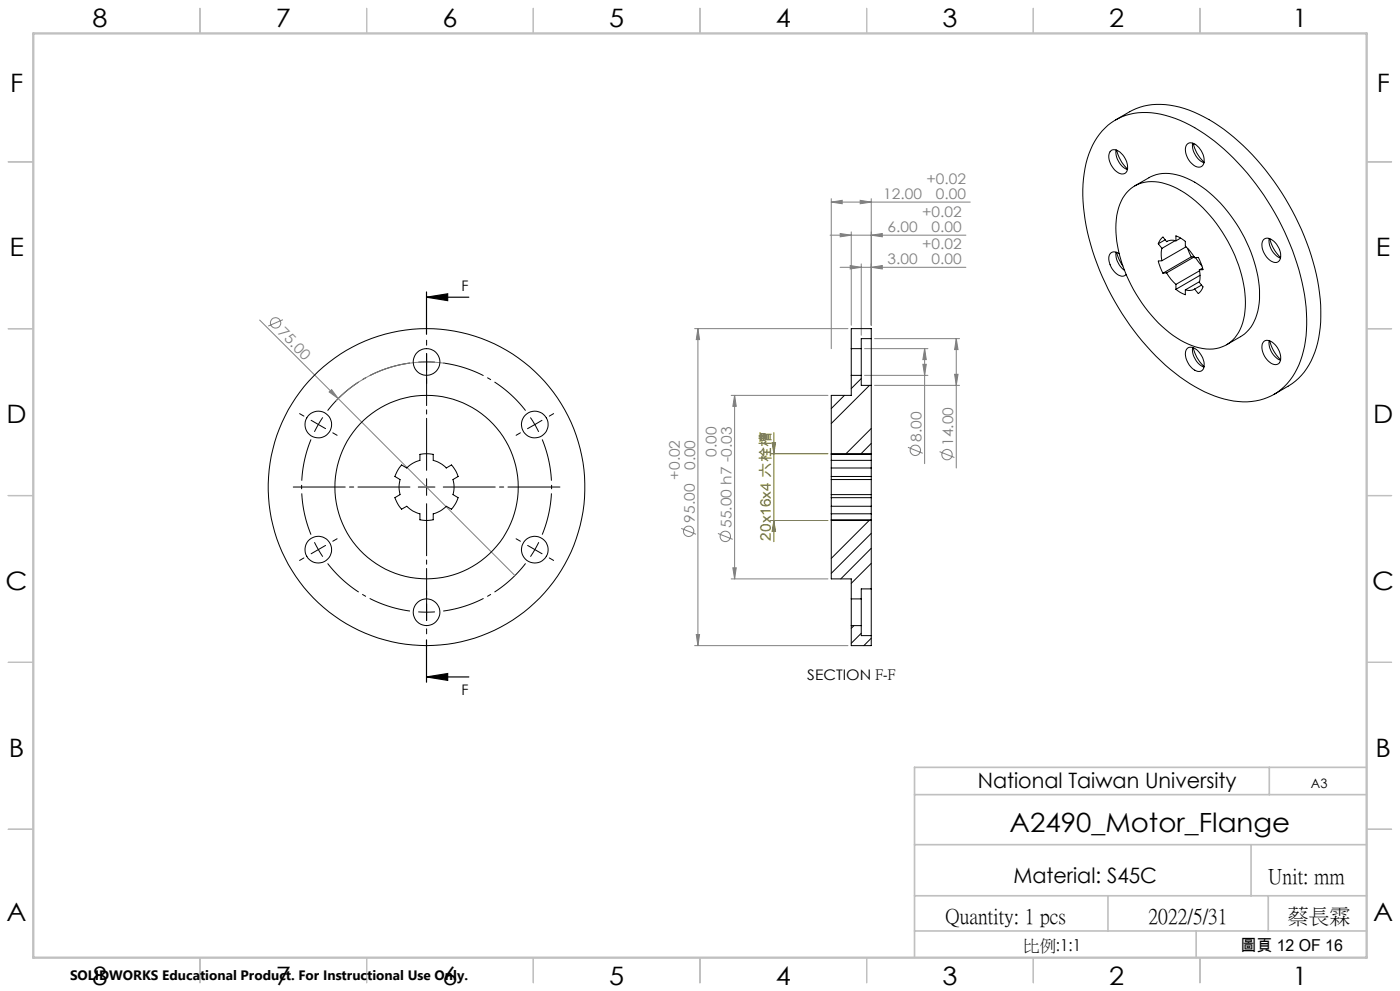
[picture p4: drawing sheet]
<svg xmlns="http://www.w3.org/2000/svg" width="420mm" height="297mm" viewBox="0 0 420 297" stroke-linecap="round" stroke-linejoin="round" font-family="sans-serif">
<g fill="none" stroke="#808080" stroke-width=".3">
<path d="M249.4 59.5v45M261.4 59.5v38M249 70.5h40.8M249.4 60.6l3.3-.6v1.1zM249.4 60.6h41.7M252.1 70l3.3 .5-3.3 .5zM255.1 79.6l3.3 .5-3.3 .5zM255.4 69.5v28M258.1 60l3.3 .6-3.3 .5zM258.4 79.1v21.4M261.4 70.5l3.3-.5v1zM77.9 95.9l23.6 23.5"/>
<path d="M84.9 95.8l-4.4 1.9M208.4 98.5h46M209.4 98.5v95M209.4 98.5l.5 3.3h-1zM252 80.1h37.8M261.4 80.1l3.3-.5v1zM98.7 117.5l.8-.7 2 2.6zM101.5 119.4l53 53.1M133.5 108.9a37.3 37.3 0 0 0-32.7 11.3M219.4 118.5h29M220.4 118.5v55M220.4 118.5l.5 3.3h-1z"/>
<path d="M259.4 104.5h19M259.4 112.5h19M262.4 101.5h25.5M262.4 115.5h25.5M276.9 109.2h1l-.5 3.3zM277.4 104.5l.5 3.3h-1zM277.4 104.5v34.5M286.4 112.2h1l-.5 3.3zM286.9 101.5l.5 3.3h-1zM286.9 101.5v38.8M272.4 134.1l4.4 1.8M281.9 135.4l4.4 1.7"/>
<path d="M204.4 158.4l4.4 1.7M215.4 159.9l4.4 1.7M219.4 173.5h29M219.9 170.2h1l-.5 3.3zM208.4 193.5h46M208.9 190.2h1l-.5 3.3z"/>
<circle cx="82.7" cy="96.8" r="1.56"/>
<circle cx="274.6" cy="134.9" r="1.55"/>
<circle cx="284.1" cy="136.3" r="1.56"/>
<circle cx="206.6" cy="159.2" r="1.56"/>
<circle cx="217.6" cy="160.8" r="1.55"/>
</g>
<path d="M128 108.5h-2.5M128 108.5h2.5M95.5 127.2l-1.2 2.2M95.5 127.2l1.3-2.1M95.5 164.7l1.3 2.1M95.5 164.7l-1.2-2.2M160.5 164.7l1.1-2.2M160.5 164.7l-1.4 2.1M128 183.5l2.5-.1M128 183.5l-2.5-.1" fill="none" stroke="#000" stroke-width=".3" stroke-dasharray="30.5 1.3 1.3 1.3" stroke-linecap="butt"/>
<path d="M123 108.8a37.5 37.5 0 0 0-24.7 14.3M93.3 131.7a37.5 37.5 0 0 0 0 28.5M157.7 123.1a37.5 37.5 0 0 0-24.7-14.3M98.3 168.9a37.5 37.5 0 0 0 24.7 14.2M162.7 160.2a37.5 37.5 0 0 0 0-28.5M133 183.1a37.5 37.5 0 0 0 24.7-14.2" fill="none" stroke="#000" stroke-width=".3" stroke-dasharray="30.5 1.3 1.3 1.3" stroke-dashoffset="17.8" stroke-linecap="butt"/>
<path d="M159.1 125.1l1.3 2.1M160.4 127.2l1.2 2.2M160.4 127.2l-2.1 1.3M162.6 126l-2.2 1.2" fill="none" stroke="#000" stroke-width=".3"/>
<path d="M128 89.1h12.7M128 87.5v12.7M128 89.1l6.3-1.1v2.1zM128 191.8v12.7M128 202.9h12.7M128 202.9l6.3-1v2z" fill="none" stroke="#000" stroke-width=".35"/>
<path d="M231.1 136h17.3M231.6 132.7h1.1l-.5 3.3zM232.2 129.6v32.7M231.1 156h17.3M232.2 156l.5 3.3h-1.1z" fill="none" stroke="#808000" stroke-width=".3"/>
<g fill="none" stroke="#000" stroke-width=".3" stroke-dasharray="30.5 1.3 1.3 1.3">
<path d="M128 108.5v-2.5M128 108.5v2.5M128 103.5v-1.5M128 113.5v1.5M91.2 124.7l-1.3-.7M95.5 127.2l-2.2-1.2M95.5 127.2l2.2 1.3M99.8 129.7l1.3 .8M156.1 129.7l-1.3 .8M164.8 124.7l1.3-.7M128 146v-2.5M128 146h-2.5"/>
<path d="M128 146v2.5M128 146h2.5M91.2 167.2l-1.3 .8M95.5 164.7l-2.2 1.3M95.5 164.7l2.2-1.2M99.8 162.2l1.3-.7M128 178.5v-1.5M156.1 162.2l-1.3-.7M160.5 164.7l2.1 1.3M160.5 164.7l-2.2-1.2M164.8 167.2l1.3 .8M128 183.5v2.5"/>
<path d="M128 183.5v-2.5M128 188.5v1.5"/>
</g>
<path d="M123 146h-35M128 141v-35M128 151v35M133 146h35" fill="none" stroke="#000" stroke-width=".3" stroke-dasharray="30.5 1.3 1.3 1.3" stroke-dashoffset="14.9"/>
<g fill="none" stroke="#c0c0c0" stroke-width=".35">
<path d="M60 2.5v7.5M110 2.5v7.5M160 2.5v7.5M210 2.5v7.5M260 2.5v7.5M310 2.5v7.5M360 2.5v7.5M2.5 48.5h7.5M410 48.5h7.5M2.5 98.5h7.5M410 98.5h7.5M2.5 148.5h7.5"/>
<path d="M410 148.5h7.5M2.5 198.5h7.5M410 198.5h7.5M2.5 248.5h7.5M410 248.5h7.5M60 287v7.5M110 287v7.5M160 287v7.5M210 287v7.5M260 287v7.5M310 287v7.5M360 287v7.5"/>
</g>
<path d="M274.4 238.2h135.6M380.8 230v8.2M410 230h-135.6v56.9M274.4 253.1h135.6M375.3 253.1v15.4M274.4 279h135.7M274.4 268.5h135.6M332.4 268.5v10.5M358.8 279v8M380.5 268.5v10.5" fill="none" stroke="#c0c0c0" stroke-width=".5"/>
<path d="M10 10h400v277h-400z" fill="none" stroke="#c0c0c0" stroke-width=".7"/>
<path d="M128 89.1l6.3-1.1v2.1zM128 202.9l6.3-1v2z" fill="#000"/>
<path d="M231.6 132.7h1.1l-.5 3.3zM232.2 156l.5 3.3h-1.1z" fill="#808000"/>
<g fill="#808080">
<path d="M98.7 117.5l.8-.7 2 2.6z"/>
<path d="M261.4 80.1l3.3-.5v1zM255.1 79.6l3.3 .5-3.3 .5zM261.4 70.5l3.3-.5v1zM252.1 70l3.3 .5-3.3 .5z"/>
<path d="M286.9 101.5l.5 3.3h-1zM286.4 112.2h1l-.5 3.3z"/>
<path d="M209.4 98.5l.5 3.3h-1zM208.9 190.2h1l-.5 3.3zM220.4 118.5l.5 3.3h-1zM219.9 170.2h1l-.5 3.3z"/>
<path d="M277.4 104.5l.5 3.3h-1zM276.9 109.2h1l-.5 3.3z"/>
<path d="M249.4 60.6l3.3-.6v1.1zM258.1 60l3.3 .6-3.3 .5z"/>
</g>
<g fill="none" stroke="#000" stroke-width=".3">
<path d="M331.5 38.3a18.1 18.1 0 0 1 18.1-3.7 49.7 49.7 0 0 1 23.2 15.7 76.9 76.9 0 0 1 19 41.8 32.2 32.2 0 0 1-4 20.8 17.4 17.4 0 0 1-19.1 7 46.7 46.7 0 0 1-23.3-14.6 77.3 77.3 0 0 1-20.4-43.2 32.3 32.3 0 0 1 4.1-20.9zM334.7 35.9a30.7 30.7 0 0 1 7.3-3.8 25 25 0 0 1 19.2 2.9 66.8 66.8 0 0 1 25.5 26.4 67 67 0 0 1 9.5 35.2 24.3 24.3 0 0 1-7.5 17.6l-2 1.4-4.5 2.6M333.3 45.2a2.33 2.33 0 0 1 3.1 .8 5.3 5.3 0 0 1 1.6 5.4 2 2 0 0 1-3.2-.1 5.1 5.1 0 0 1-1.8-5.8zM334.8 44.9a6 6 0 0 0 3.4 5.9M335 45a12.4 12.4 0 0 0 3.2 5.7M338.6 57.1a11.1 11.1 0 0 1 12.2-1.6 36.7 36.7 0 0 1 17.5 16.8 36.2 36.2 0 0 1 5 22.2 11.4 11.4 0 0 1-7.5 9.7 16.2 16.2 0 0 1-12.7-2.9 43.1 43.1 0 0 1-18.3-33 15.5 15.5 0 0 1 3.8-11.2zM340.4 55.7l4.3-2.4a12.3 12.3 0 0 1 11.5 .2 39.4 39.4 0 0 1 18.5 20.6 32.3 32.3 0 0 1 2.7 19.1 11.3 11.3 0 0 1-5.2 7.7l-4.3 2.4M356.2 43.2a2.54 2.54 0 0 1 3.5 1 4.9 4.9 0 0 1 1.1 5.4 2.29 2.29 0 0 1-3.4-.7 4.6 4.6 0 0 1-1.2-5.7zM357.8 42.9a6 6 0 0 0 3.4 5.9M357.9 43a11.4 11.4 0 0 0 3.3 5.6M334.8 75.6a6 6 0 0 0 2.5 5.4M335 75.6l.7 2.2 1.2 1.9"/>
<path d="M335.8 76.1a1.82 1.82 0 0 0-2.3-.5 1.82 1.82 0 0 0-.9 2.1 5.6 5.6 0 0 0 4.2 5.1l1.1-.5M347.5 73.1l1.1 1.3M348.6 74.4l-.2 1.3 .2 2.4M348.6 78.1l-1.1 .1 1.4 3.7M349.6 71.9l-2.1 1.2M350 72.4l-1.1-1.4-.8 .9-.6 1.2M350.1 72.4h-.1M352.6 72.1l-4 2.3M352.8 72.2v-1.5l2.4 1.4 .4 .3v1.4l1.2 1.1 1.6 2.4 1.1-.2 1.4 3.7-1.1 .1M352.8 72.2a3.3 3.3 0 0 0-2.8 .2M354.2 71.4l-1.4 .8M355.8 74l-7.2 4.1"/>
<path d="M356.3 74.5l1.1 2.5M357.4 77l-8.5 4.9M358.2 76.9l-.8 .1M358.2 77l-8.2 4.8M358.7 77.2l1.9 2.5M379.1 71.8a2.23 2.23 0 0 1 3.1 .5 5.1 5.1 0 0 1 1.6 5.8 2.2 2.2 0 0 1-3.4-.6 4.7 4.7 0 0 1-1.3-5.7zM380.8 71.5a5.8 5.8 0 0 0 3.3 5.9M380.9 71.5a11.6 11.6 0 0 0 3.3 5.7M350 81.8l1.3 1.9 1.5 1.5M350 81.8l-1.1 .1M352.8 86.7l1.4 1 1.4 .6v-1.4M352.8 85.2v1.5"/>
<path d="M358.4 86.6a3.7 3.7 0 0 1-2.8 .3M359.8 80.9l.2 1.5-.2 2.2 1.1 1.4-.6 1.1-.8 .9-1.1-1.4M359.8 84.4l-4.2 2.5M359.8 81.2l-7 4M360 82.5l-7.2 4.2M360.5 85.4l-2.1 1.2M360.8 80.4l-1 .5M253.3 118.5l-3.9 3.9M255.4 104.5v8M255.4 112.5h3M255.4 104.5h3M255.4 112.5v6h-6v17.5"/>
<path d="M258.4 113.4l-3 3M258.4 104.5v8M258.4 112.5v3h3M260.8 115.5l-11.4 11.4M261.4 101.5v14M261.4 101.5h-3v3M261.4 101.5v-3h-6v6M261.4 115.5v20.5M356.3 104.3a3.2 3.2 0 0 1 3.9 1.9 4.1 4.1 0 0 1 .5 4.8 2.94 2.94 0 0 1-3.9-1.6 4.5 4.5 0 0 1-.7-4.8zM357.8 104.1a6 6 0 0 0 3.4 5.9M357.9 104.2a11.4 11.4 0 0 0 3.3 5.7M379.1 102.4a2.38 2.38 0 0 1 3.4 .9 5.2 5.2 0 0 1 1.4 5.4 2.15 2.15 0 0 1-3.4-.5 4.9 4.9 0 0 1-1.4-5.8z"/>
<path d="M380.8 102.1a5.8 5.8 0 0 0 3.3 5.8M380.9 102.1a11.6 11.6 0 0 0 3.3 5.7M120.5 139.3l1.5 1a8.4 8.4 0 0 1 4-2.3v-1.8l1.5-.2 2.5 .2v1.8a8.5 8.5 0 0 1 3.9 2.3l1.5-1 1.2 1.7 .8 1.8-1.5 .9a8.2 8.2 0 0 1 0 4.5l1.5 1-.8 1.8-1.2 1.6-1.5-.9a8 8 0 0 1-3.9 2.3v1.8l-2 .2-2-.2v-1.8a8 8 0 0 1-4-2.3l-1.5 .9-1.2-1.6-.8-1.8 1.5-1a8.2 8.2 0 0 1 0-4.5l-1.5-.9 .8-1.8zM249.4 136v.2M249.4 138v2.3M249.4 136.2h12M249.4 136h12M249.4 136.2v1.8M249.4 138h12M261.4 128.4l-7.6 7.6M261.4 132.9l-3.1 3.1M261.4 136v.2"/>
<path d="M261.4 138v2.3M261.4 136.2v1.8M249.4 155.8v.2M249.4 151.7v2.3M249.4 140.3v2.5M249.4 149.2v2.5M249.4 143.7v4.5M249.4 156v17.5h6v6M249.4 155.8h12M249.4 156h12M249.4 142.8v.9M249.4 148.2v1"/>
<path d="M249.4 154v1.8M249.4 154h12M249.4 151.7h12M249.4 140.3h12M249.4 142.8h12M249.4 149.2h12M249.4 143.7h12M249.4 148.2h12M260.7 156l-11.3 11.4M261.4 159.8l-12 12M261.4 155.8v.2M261.4 151.7v2.3"/>
<path d="M261.4 140.3v2.5M261.4 149.2v2.5M261.4 143.7v4.5M261.4 142.8v.9M261.4 148.2v1M261.4 154v1.8M261.4 156v20.5M255.4 179.5v8M255.4 179.5h3M258.4 179.5v8M261.4 164.3l-9.2 9.2M261.4 168.8l-6 6"/>
<path d="M261.4 176.5v14M261.4 176.5h-3v3M255.4 187.5v6h6v-3M255.4 187.5h3M256.2 187.5l-.8 .8M258.4 189.8l-3 3M258.4 187.5v3h3M261.4 191.3l-2.2 2.2"/>
<circle cx="128" cy="108.5" r="4"/>
<circle cx="95.5" cy="127.2" r="4"/>
<circle cx="160.4" cy="127.2" r="4"/>
<circle cx="128" cy="146" r="27.5"/>
<circle cx="128" cy="146" r="47.5"/>
<circle cx="95.5" cy="164.7" r="4"/>
<circle cx="160.4" cy="164.7" r="4"/>
<circle cx="128" cy="183.5" r="4"/>
</g>
<text font-size="7.9" x="302.9" y="249.3">A2490_Motor_Flange</text>
<g font-size="7.6">
<text x="27.7" y="8.2">8</text>
<text x="82.7" y="8.2">7</text>
<text x="132.7" y="8.2">6</text>
<text x="182.7" y="8.2">5</text>
<text x="232.7" y="8.2">4</text>
<text x="282.7" y="8.2">3</text>
<text x="332.7" y="8.2">2</text>
<text x="387.7" y="8.2">1</text>
<text x="3" y="27.5">F</text>
<text x="413" y="27.5">F</text>
<text x="2.8" y="76.7">E</text>
<text x="412.8" y="76.7">E</text>
<text x="2" y="126.7">D</text>
<text x="412" y="126.7">D</text>
<text x="1.7" y="176.7">C</text>
<text x="411.7" y="176.7">C</text>
<text x="2.7" y="226.7">B</text>
<text x="412.7" y="226.7">B</text>
<text x="2" y="276">A</text>
<text x="412" y="276">A</text>
<text x="27.7" y="295.2">8</text>
<text x="82.7" y="295.2">7</text>
<text x="132.7" y="295.2">6</text>
<text x="182.7" y="295.2">5</text>
<text x="232.7" y="295.2">4</text>
<text x="282.7" y="295.2">3</text>
<text x="332.7" y="295.2">2</text>
<text x="387.7" y="295.2">1</text>
</g>
<g font-size="6.3">
<text x="293.3" y="236.3">National Taiwan University</text>
<text x="304" y="264.7">Material: S45C</text>
<text x="380.5" y="264.6">Unit: mm</text>
<text x="283.7" y="276.6">Quantity: 1 pcs</text>
<text x="344.6" y="276.6">2022/5/31</text>
<text x="386.3" y="276.6">蔡長霖</text>
</g>
<g font-size="4.9">
<text x="307" y="285">比例:1:1</text>
<text x="372.1" y="285.1">圖頁 12 OF 16</text>
</g>
<g font-size="4.4" fill="#808080">
<text x="265" y="59.6">12.00</text>
<text x="277.9" y="55.1">+0.02</text>
<text x="280.7" y="59.7">0.00</text>
<text x="276.6" y="65.1">+0.02</text>
<text x="266.3" y="69.5">6.00</text>
<text x="279.5" y="69.6">0.00</text>
<text x="276.6" y="74.7">+0.02</text>
<text x="266.3" y="79.2">3.00</text>
<text x="279.5" y="79.2">0.00</text>
<text x="83.2" y="99.9" transform="rotate(45 83.2 99.9)">75.00</text>
<text x="215" y="137" transform="rotate(-90 215 137)">0.00</text>
<text x="276.5" y="132.4" transform="rotate(-90 276.5 132.4)">8.00</text>
<text x="286" y="133.7" transform="rotate(-90 286 133.7)">14.00</text>
<text x="204" y="143.7" transform="rotate(-90 204 143.7)">+0.02</text>
<text x="208.5" y="140.9" transform="rotate(-90 208.5 140.9)">0.00</text>
<text x="208.5" y="156.6" transform="rotate(-90 208.5 156.6)">95.00</text>
<text x="219.5" y="158.2" transform="rotate(-90 219.5 158.2)">55.00 h7 -0.03</text>
</g>
<g font-size="4.4">
<text x="138.5" y="87.1">F</text>
<text x="242.2" y="203.7">SECTION F-F</text>
<text x="138.5" y="208.4">F</text>
</g>
<text font-size="4.4" fill="#808000" x="231.3" y="162" transform="rotate(-90 231.3 162)">20x16x4 六栓槽</text>
<text font-size="4.1" x="21" y="293.7">SOLIDWORKS Educational Product. For Instructional Use Only.</text>
<text font-size="3.9" x="393.3" y="236.2">A3</text>
</svg>
